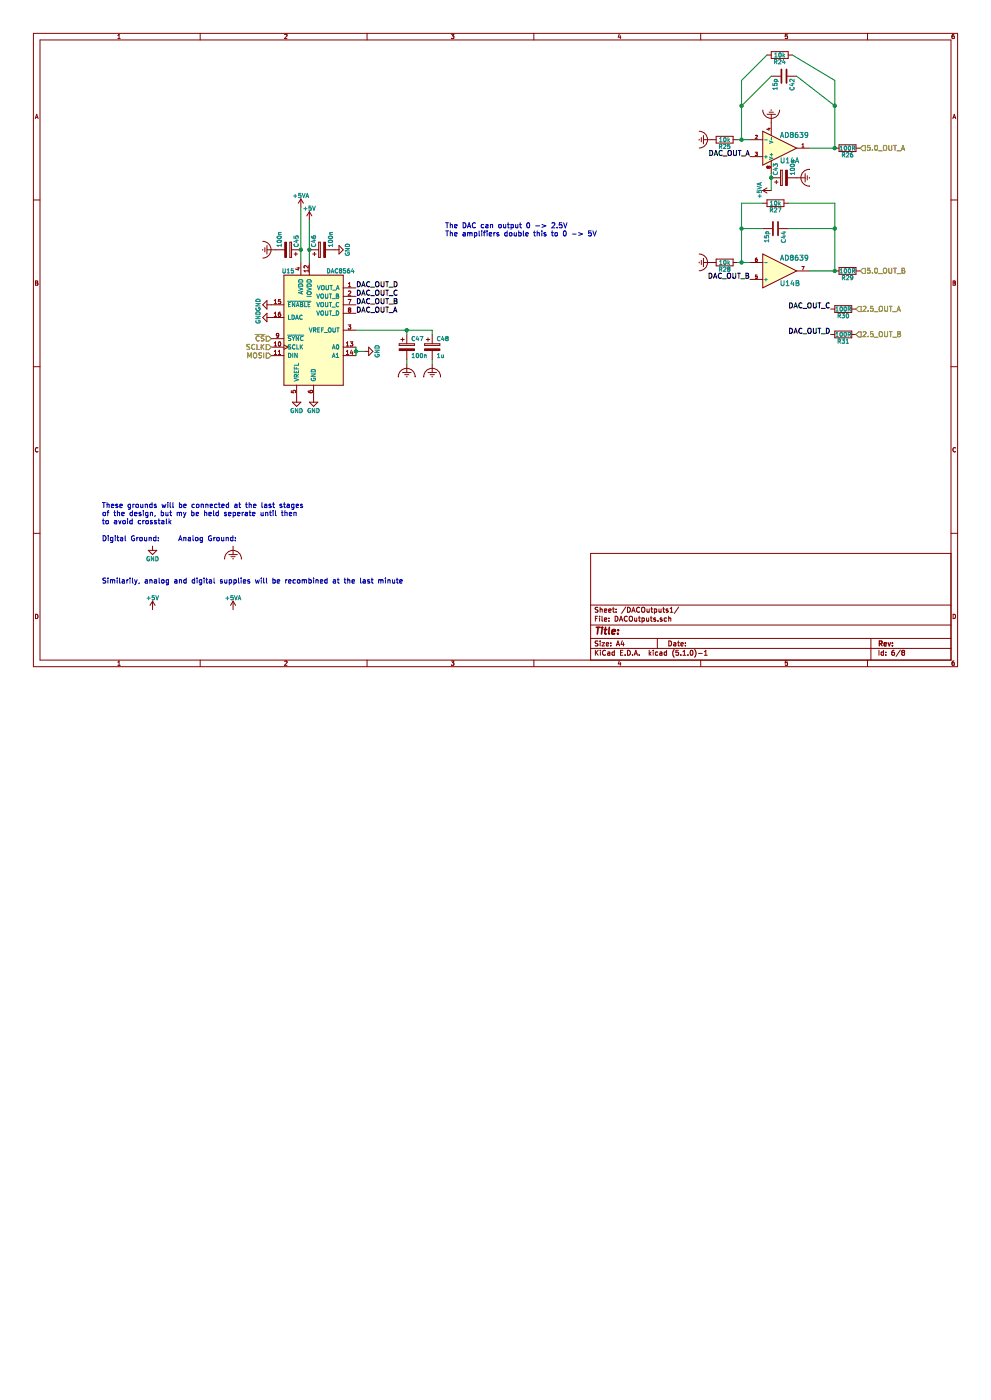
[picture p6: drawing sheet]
EESchema Schematic File Version 4
LIBS:TempCtrl-cache
EELAYER 29 0
EELAYER END
$Descr A4 11693 8268
encoding utf-8
Sheet 6 8
Title ""
Date ""
Rev ""
Comp ""
Comment1 ""
Comment2 ""
Comment3 ""
Comment4 ""
$EndDescr
$Comp
L Custom_Components:DAC8564 U15
U 1 1
P 3700 3900
AR Path="/563BA3F1/563BABFF" Ref="U15"  Part="1" 
AR Path="/57D1B66D/563BABFF" Ref="U17"  Part="1" 
F 0 "U17" H 3400 4600 50  0000 C CNN
F 1 "DAC8564" H 3850 4600 50  0000 L CNN
F 2 "Housings_SSOP:TSSOP-16_4.4x5mm_Pitch0.65mm" H 3700 3900 50  0001 C CNN
F 3 "" H 3700 3900 50  0001 C CNN
F 4 "Texas Instruments" H 0   0   50  0001 C CNN "MFR"
F 5 "DAC8564IDPW" H 0   0   50  0001 C CNN "MPN"
F 6 "Farnell" H 0   0   50  0001 C CNN "SPR"
F 7 "2496193" H 0   0   50  0001 C CNN "SPN"
F 8 "-" H 0   0   50  0001 C CNN "SPURL"
	1    3700 3900
	1    0    0    -1  
$EndComp
$Comp
L Custom_Components:AD8639 U14
U 2 1
P 9200 3200
AR Path="/563BA3F1/563BB10B" Ref="U14"  Part="2" 
AR Path="/57D1B66D/563BB10B" Ref="U16"  Part="2" 
F 0 "U16" H 9200 3350 60  0000 L CNN
F 1 "AD8639" H 9200 3050 60  0000 L CNN
F 2 "Housings_SOIC:SOIC-8_3.9x4.9mm_Pitch1.27mm" H 9200 3200 60  0001 C CNN
F 3 "" H 9200 3200 60  0001 C CNN
F 4 "Analog Devices" H 0   0   50  0001 C CNN "MFR"
F 5 "AD8639ARZ" H 0   0   50  0001 C CNN "MPN"
F 6 "Farnell" H 0   0   50  0001 C CNN "SPR"
F 7 "2067779" H 0   0   50  0001 C CNN "SPN"
F 8 "-" H 0   0   50  0001 C CNN "SPURL"
	2    9200 3200
	1    0    0    1   
$EndComp
$Comp
L Device:R R28
U 1 1
P 8550 3100
AR Path="/563BA3F1/563BB1A3" Ref="R28"  Part="1" 
AR Path="/57D1B66D/563BB1A3" Ref="R36"  Part="1" 
F 0 "R36" V 8630 3100 50  0000 C CNN
F 1 "10k" V 8550 3100 50  0000 C CNN
F 2 "Resistor_SMD:R_0805_2012Metric_Pad1.15x1.40mm_HandSolder" V 8480 3100 30  0001 C CNN
F 3 "" H 8550 3100 30  0000 C CNN
F 4 "-" H 0   0   50  0001 C CNN "MFR"
F 5 "-" H 0   0   50  0001 C CNN "MPN"
F 6 "-" H 0   0   50  0001 C CNN "SPR"
F 7 "-" H 0   0   50  0001 C CNN "SPN"
F 8 "-" H 0   0   50  0001 C CNN "SPURL"
	1    8550 3100
	0    1    1    0   
$EndComp
$Comp
L Device:R R27
U 1 1
P 9150 2400
AR Path="/563BA3F1/563BB2B2" Ref="R27"  Part="1" 
AR Path="/57D1B66D/563BB2B2" Ref="R35"  Part="1" 
F 0 "R35" V 9230 2400 50  0000 C CNN
F 1 "10k" V 9150 2400 50  0000 C CNN
F 2 "Resistor_SMD:R_0805_2012Metric_Pad1.15x1.40mm_HandSolder" V 9080 2400 30  0001 C CNN
F 3 "" H 9150 2400 30  0000 C CNN
F 4 "-" H 0   0   50  0001 C CNN "MFR"
F 5 "-" H 0   0   50  0001 C CNN "MPN"
F 6 "-" H 0   0   50  0001 C CNN "SPR"
F 7 "-" H 0   0   50  0001 C CNN "SPN"
F 8 "-" H 0   0   50  0001 C CNN "SPURL"
	1    9150 2400
	0    1    1    0   
$EndComp
$Comp
L Device:C C44
U 1 1
P 9150 2700
AR Path="/563BA3F1/563BCE68" Ref="C44"  Part="1" 
AR Path="/57D1B66D/563BCE68" Ref="C51"  Part="1" 
F 0 "C51" H 9175 2800 50  0000 L CNN
F 1 "15p" H 9175 2600 50  0000 L CNN
F 2 "Capacitor_SMD:C_0805_2012Metric_Pad1.15x1.40mm_HandSolder" H 9188 2550 30  0001 C CNN
F 3 "" H 9150 2700 60  0000 C CNN
F 4 "-" H 0   0   50  0001 C CNN "MFR"
F 5 "-" H 0   0   50  0001 C CNN "MPN"
F 6 "-" H 0   0   50  0001 C CNN "SPR"
F 7 "-" H 0   0   50  0001 C CNN "SPN"
F 8 "-" H 0   0   50  0001 C CNN "SPURL"
	1    9150 2700
	0    1    1    0   
$EndComp
$Comp
L Custom_Components:AD8639 U14
U 1 1
P 9200 1750
AR Path="/563BA3F1/563BD520" Ref="U14"  Part="1" 
AR Path="/57D1B66D/563BD520" Ref="U16"  Part="1" 
F 0 "U16" H 9200 1900 60  0000 L CNN
F 1 "AD8639" H 9200 1600 60  0000 L CNN
F 2 "Housings_SOIC:SOIC-8_3.9x4.9mm_Pitch1.27mm" H 9200 1750 60  0001 C CNN
F 3 "" H 9200 1750 60  0001 C CNN
F 4 "Analog Devices" H 0   0   50  0001 C CNN "MFR"
F 5 "AD8639ARZ" H 0   0   50  0001 C CNN "MPN"
F 6 "Farnell" H 0   0   50  0001 C CNN "SPR"
F 7 "2067779" H 0   0   50  0001 C CNN "SPN"
F 8 "-" H 0   0   50  0001 C CNN "SPURL"
	1    9200 1750
	1    0    0    1   
$EndComp
$Comp
L Device:R R25
U 1 1
P 8550 1650
AR Path="/563BA3F1/563BD526" Ref="R25"  Part="1" 
AR Path="/57D1B66D/563BD526" Ref="R33"  Part="1" 
F 0 "R33" V 8630 1650 50  0000 C CNN
F 1 "10k" V 8550 1650 50  0000 C CNN
F 2 "Resistor_SMD:R_0805_2012Metric_Pad1.15x1.40mm_HandSolder" V 8480 1650 30  0001 C CNN
F 3 "" H 8550 1650 30  0000 C CNN
F 4 "-" H 0   0   50  0001 C CNN "MFR"
F 5 "-" H 0   0   50  0001 C CNN "MPN"
F 6 "-" H 0   0   50  0001 C CNN "SPR"
F 7 "-" H 0   0   50  0001 C CNN "SPN"
F 8 "-" H 0   0   50  0001 C CNN "SPURL"
	1    8550 1650
	0    1    1    0   
$EndComp
$Comp
L Device:R R24
U 1 1
P 9200 650
AR Path="/563BA3F1/563BD52C" Ref="R24"  Part="1" 
AR Path="/57D1B66D/563BD52C" Ref="R32"  Part="1" 
F 0 "R32" V 9280 650 50  0000 C CNN
F 1 "10k" V 9200 650 50  0000 C CNN
F 2 "Resistor_SMD:R_0805_2012Metric_Pad1.15x1.40mm_HandSolder" V 9130 650 30  0001 C CNN
F 3 "" H 9200 650 30  0000 C CNN
F 4 "-" H 0   0   50  0001 C CNN "MFR"
F 5 "-" H 0   0   50  0001 C CNN "MPN"
F 6 "-" H 0   0   50  0001 C CNN "SPR"
F 7 "-" H 0   0   50  0001 C CNN "SPN"
F 8 "-" H 0   0   50  0001 C CNN "SPURL"
	1    9200 650 
	0    1    1    0   
$EndComp
$Comp
L Device:C C42
U 1 1
P 9250 900
AR Path="/563BA3F1/563BD53A" Ref="C42"  Part="1" 
AR Path="/57D1B66D/563BD53A" Ref="C49"  Part="1" 
F 0 "C49" H 9275 1000 50  0000 L CNN
F 1 "15p" H 9275 800 50  0000 L CNN
F 2 "Capacitor_SMD:C_0805_2012Metric_Pad1.15x1.40mm_HandSolder" H 9288 750 30  0001 C CNN
F 3 "" H 9250 900 60  0000 C CNN
F 4 "-" H 0   0   50  0001 C CNN "MFR"
F 5 "-" H 0   0   50  0001 C CNN "MPN"
F 6 "-" H 0   0   50  0001 C CNN "SPR"
F 7 "-" H 0   0   50  0001 C CNN "SPN"
F 8 "-" H 0   0   50  0001 C CNN "SPURL"
	1    9250 900 
	0    1    1    0   
$EndComp
$Comp
L Device:CP C43
U 1 1
P 9250 2100
AR Path="/563BA3F1/563BE859" Ref="C43"  Part="1" 
AR Path="/57D1B66D/563BE859" Ref="C50"  Part="1" 
F 0 "C50" H 9275 2200 50  0000 L CNN
F 1 "100n" H 9275 2000 50  0000 L CNN
F 2 "Capacitor_SMD:C_0805_2012Metric_Pad1.15x1.40mm_HandSolder" H 9288 1950 30  0001 C CNN
F 3 "" H 9250 2100 60  0000 C CNN
F 4 "-" H 0   0   50  0001 C CNN "MFR"
F 5 "-" H 0   0   50  0001 C CNN "MPN"
F 6 "-" H 0   0   50  0001 C CNN "SPR"
F 7 "-" H 0   0   50  0001 C CNN "SPN"
F 8 "-" H 0   0   50  0001 C CNN "SPURL"
	1    9250 2100
	0    -1   -1   0   
$EndComp
$Comp
L Device:R R26
U 1 1
P 10000 1750
AR Path="/563BA3F1/563C2225" Ref="R26"  Part="1" 
AR Path="/57D1B66D/563C2225" Ref="R34"  Part="1" 
F 0 "R34" V 10080 1750 50  0000 C CNN
F 1 "100R" V 10000 1750 50  0000 C CNN
F 2 "Resistor_SMD:R_0805_2012Metric_Pad1.15x1.40mm_HandSolder" V 9930 1750 30  0001 C CNN
F 3 "" H 10000 1750 30  0000 C CNN
F 4 "-" H 0   0   50  0001 C CNN "MFR"
F 5 "-" H 0   0   50  0001 C CNN "MPN"
F 6 "-" H 0   0   50  0001 C CNN "SPR"
F 7 "-" H 0   0   50  0001 C CNN "SPN"
F 8 "-" H 0   0   50  0001 C CNN "SPURL"
	1    10000 1750
	0    1    1    0   
$EndComp
$Comp
L Device:R R29
U 1 1
P 10000 3200
AR Path="/563BA3F1/563C24FB" Ref="R29"  Part="1" 
AR Path="/57D1B66D/563C24FB" Ref="R37"  Part="1" 
F 0 "R37" V 10080 3200 50  0000 C CNN
F 1 "100R" V 10000 3200 50  0000 C CNN
F 2 "Resistor_SMD:R_0805_2012Metric_Pad1.15x1.40mm_HandSolder" V 9930 3200 30  0001 C CNN
F 3 "" H 10000 3200 30  0000 C CNN
F 4 "-" H 0   0   50  0001 C CNN "MFR"
F 5 "-" H 0   0   50  0001 C CNN "MPN"
F 6 "-" H 0   0   50  0001 C CNN "SPR"
F 7 "-" H 0   0   50  0001 C CNN "SPN"
F 8 "-" H 0   0   50  0001 C CNN "SPURL"
	1    10000 3200
	0    1    1    0   
$EndComp
$Comp
L power:Earth_Clean #PWR062
U 1 1
P 2750 6450
AR Path="/563BA3F1/5642D7C2" Ref="#PWR062"  Part="1" 
AR Path="/57D1B66D/5642D7C2" Ref="#PWR082"  Part="1" 
F 0 "#PWR082" H 3000 6450 50  0001 C CNN
F 1 "Earth_Clean" H 3050 6300 50  0001 C CNN
F 2 "" H 2750 6400 60  0000 C CNN
F 3 "" H 2750 6400 60  0000 C CNN
	1    2750 6450
	1    0    0    -1  
$EndComp
$Comp
L power:GND #PWR063
U 1 1
P 1800 6450
AR Path="/563BA3F1/5642D818" Ref="#PWR063"  Part="1" 
AR Path="/57D1B66D/5642D818" Ref="#PWR083"  Part="1" 
F 0 "#PWR083" H 1800 6200 50  0001 C CNN
F 1 "GND" H 1800 6300 50  0000 C CNN
F 2 "" H 1800 6450 60  0000 C CNN
F 3 "" H 1800 6450 60  0000 C CNN
	1    1800 6450
	1    0    0    -1  
$EndComp
$Comp
L power:GND #PWR064
U 1 1
P 3200 3600
AR Path="/563BA3F1/5642E44A" Ref="#PWR064"  Part="1" 
AR Path="/57D1B66D/5642E44A" Ref="#PWR084"  Part="1" 
F 0 "#PWR084" H 3200 3350 50  0001 C CNN
F 1 "GND" H 3200 3450 50  0000 C CNN
F 2 "" H 3200 3600 60  0000 C CNN
F 3 "" H 3200 3600 60  0000 C CNN
	1    3200 3600
	0    1    1    0   
$EndComp
$Comp
L power:GND #PWR065
U 1 1
P 3200 3750
AR Path="/563BA3F1/5642E62D" Ref="#PWR065"  Part="1" 
AR Path="/57D1B66D/5642E62D" Ref="#PWR085"  Part="1" 
F 0 "#PWR085" H 3200 3500 50  0001 C CNN
F 1 "GND" H 3200 3600 50  0000 C CNN
F 2 "" H 3200 3750 60  0000 C CNN
F 3 "" H 3200 3750 60  0000 C CNN
	1    3200 3750
	0    1    1    0   
$EndComp
$Comp
L power:GND #PWR066
U 1 1
P 3700 4700
AR Path="/563BA3F1/5642E71F" Ref="#PWR066"  Part="1" 
AR Path="/57D1B66D/5642E71F" Ref="#PWR086"  Part="1" 
F 0 "#PWR086" H 3700 4450 50  0001 C CNN
F 1 "GND" H 3700 4550 50  0000 C CNN
F 2 "" H 3700 4700 60  0000 C CNN
F 3 "" H 3700 4700 60  0000 C CNN
	1    3700 4700
	1    0    0    -1  
$EndComp
$Comp
L power:GND #PWR067
U 1 1
P 4300 4150
AR Path="/563BA3F1/5642F65F" Ref="#PWR067"  Part="1" 
AR Path="/57D1B66D/5642F65F" Ref="#PWR087"  Part="1" 
F 0 "#PWR087" H 4300 3900 50  0001 C CNN
F 1 "GND" H 4300 4000 50  0000 C CNN
F 2 "" H 4300 4150 60  0000 C CNN
F 3 "" H 4300 4150 60  0000 C CNN
	1    4300 4150
	0    -1   -1   0   
$EndComp
$Comp
L power:Earth_Clean #PWR068
U 1 1
P 9400 2100
AR Path="/563BA3F1/56430FB3" Ref="#PWR068"  Part="1" 
AR Path="/57D1B66D/56430FB3" Ref="#PWR088"  Part="1" 
F 0 "#PWR088" H 9650 2100 50  0001 C CNN
F 1 "Earth_Clean" H 9700 1950 50  0001 C CNN
F 2 "" H 9400 2050 60  0000 C CNN
F 3 "" H 9400 2050 60  0000 C CNN
	1    9400 2100
	0    -1   -1   0   
$EndComp
$Comp
L power:+5V #PWR069
U 1 1
P 1800 7200
AR Path="/563BA3F1/5646A07F" Ref="#PWR069"  Part="1" 
AR Path="/57D1B66D/5646A07F" Ref="#PWR089"  Part="1" 
F 0 "#PWR089" H 1800 7050 50  0001 C CNN
F 1 "+5V" H 1800 7340 50  0000 C CNN
F 2 "" H 1800 7200 60  0000 C CNN
F 3 "" H 1800 7200 60  0000 C CNN
	1    1800 7200
	1    0    0    -1  
$EndComp
$Comp
L power:+5VA #PWR070
U 1 1
P 2750 7200
AR Path="/563BA3F1/5646A0D5" Ref="#PWR070"  Part="1" 
AR Path="/57D1B66D/5646A0D5" Ref="#PWR090"  Part="1" 
F 0 "#PWR090" H 2750 7050 50  0001 C CNN
F 1 "+5VA" H 2750 7340 50  0000 C CNN
F 2 "" H 2750 7200 60  0000 C CNN
F 3 "" H 2750 7200 60  0000 C CNN
	1    2750 7200
	1    0    0    -1  
$EndComp
$Comp
L power:+5VA #PWR071
U 1 1
P 3550 2450
AR Path="/563BA3F1/5646A1F1" Ref="#PWR071"  Part="1" 
AR Path="/57D1B66D/5646A1F1" Ref="#PWR091"  Part="1" 
F 0 "#PWR091" H 3550 2300 50  0001 C CNN
F 1 "+5VA" H 3550 2590 50  0000 C CNN
F 2 "" H 3550 2450 60  0000 C CNN
F 3 "" H 3550 2450 60  0000 C CNN
	1    3550 2450
	1    0    0    -1  
$EndComp
$Comp
L power:+5V #PWR072
U 1 1
P 3650 2600
AR Path="/563BA3F1/5646ADE6" Ref="#PWR072"  Part="1" 
AR Path="/57D1B66D/5646ADE6" Ref="#PWR092"  Part="1" 
F 0 "#PWR092" H 3650 2450 50  0001 C CNN
F 1 "+5V" H 3650 2740 50  0000 C CNN
F 2 "" H 3650 2600 60  0000 C CNN
F 3 "" H 3650 2600 60  0000 C CNN
	1    3650 2600
	1    0    0    -1  
$EndComp
$Comp
L Device:CP C46
U 1 1
P 3800 2950
AR Path="/563BA3F1/5646B7CF" Ref="C46"  Part="1" 
AR Path="/57D1B66D/5646B7CF" Ref="C53"  Part="1" 
F 0 "C53" H 3825 3050 50  0000 L CNN
F 1 "100n" H 3825 2850 50  0000 L CNN
F 2 "Capacitor_SMD:C_0805_2012Metric_Pad1.15x1.40mm_HandSolder" H 3838 2800 30  0001 C CNN
F 3 "" H 3800 2950 60  0000 C CNN
F 4 "-" H 0   0   50  0001 C CNN "MFR"
F 5 "-" H 0   0   50  0001 C CNN "MPN"
F 6 "-" H 0   0   50  0001 C CNN "SPR"
F 7 "-" H 0   0   50  0001 C CNN "SPN"
F 8 "-" H 0   0   50  0001 C CNN "SPURL"
	1    3800 2950
	0    -1   -1   0   
$EndComp
$Comp
L Device:CP C45
U 1 1
P 3400 2950
AR Path="/563BA3F1/5646B87C" Ref="C45"  Part="1" 
AR Path="/57D1B66D/5646B87C" Ref="C52"  Part="1" 
F 0 "C52" H 3425 3050 50  0000 L CNN
F 1 "100n" H 3425 2850 50  0000 L CNN
F 2 "Capacitor_SMD:C_0805_2012Metric_Pad1.15x1.40mm_HandSolder" H 3438 2800 30  0001 C CNN
F 3 "" H 3400 2950 60  0000 C CNN
F 4 "-" H 0   0   50  0001 C CNN "MFR"
F 5 "-" H 0   0   50  0001 C CNN "MPN"
F 6 "-" H 0   0   50  0001 C CNN "SPR"
F 7 "-" H 0   0   50  0001 C CNN "SPN"
F 8 "-" H 0   0   50  0001 C CNN "SPURL"
	1    3400 2950
	0    1    -1   0   
$EndComp
$Comp
L power:GND #PWR073
U 1 1
P 3950 2950
AR Path="/563BA3F1/5646BDB2" Ref="#PWR073"  Part="1" 
AR Path="/57D1B66D/5646BDB2" Ref="#PWR093"  Part="1" 
F 0 "#PWR093" H 3950 2700 50  0001 C CNN
F 1 "GND" H 3950 2800 50  0000 C CNN
F 2 "" H 3950 2950 60  0000 C CNN
F 3 "" H 3950 2950 60  0000 C CNN
	1    3950 2950
	0    -1   -1   0   
$EndComp
$Comp
L power:Earth_Clean #PWR074
U 1 1
P 3250 2950
AR Path="/563BA3F1/5646BE16" Ref="#PWR074"  Part="1" 
AR Path="/57D1B66D/5646BE16" Ref="#PWR094"  Part="1" 
F 0 "#PWR094" H 3500 2950 50  0001 C CNN
F 1 "Earth_Clean" H 3550 2800 50  0001 C CNN
F 2 "" H 3250 2900 60  0000 C CNN
F 3 "" H 3250 2900 60  0000 C CNN
	1    3250 2950
	0    1    1    0   
$EndComp
$Comp
L power:+5VA #PWR075
U 1 1
P 9100 2250
AR Path="/563BA3F1/5646D534" Ref="#PWR075"  Part="1" 
AR Path="/57D1B66D/5646D534" Ref="#PWR095"  Part="1" 
F 0 "#PWR095" H 9100 2100 50  0001 C CNN
F 1 "+5VA" H 9100 2390 50  0000 C CNN
F 2 "" H 9100 2250 60  0000 C CNN
F 3 "" H 9100 2250 60  0000 C CNN
	1    9100 2250
	0    -1   1    0   
$EndComp
$Comp
L power:Earth_Clean #PWR076
U 1 1
P 8400 1650
AR Path="/563BA3F1/565564B9" Ref="#PWR076"  Part="1" 
AR Path="/57D1B66D/565564B9" Ref="#PWR096"  Part="1" 
F 0 "#PWR096" H 8650 1650 50  0001 C CNN
F 1 "Earth_Clean" H 8700 1500 50  0001 C CNN
F 2 "" H 8400 1600 60  0000 C CNN
F 3 "" H 8400 1600 60  0000 C CNN
	1    8400 1650
	0    1    1    0   
$EndComp
$Comp
L power:Earth_Clean #PWR077
U 1 1
P 8400 3100
AR Path="/563BA3F1/56557404" Ref="#PWR077"  Part="1" 
AR Path="/57D1B66D/56557404" Ref="#PWR097"  Part="1" 
F 0 "#PWR097" H 8650 3100 50  0001 C CNN
F 1 "Earth_Clean" H 8700 2950 50  0001 C CNN
F 2 "" H 8400 3050 60  0000 C CNN
F 3 "" H 8400 3050 60  0000 C CNN
	1    8400 3100
	0    1    1    0   
$EndComp
$Comp
L Device:CP C47
U 1 1
P 4800 4100
AR Path="/563BA3F1/565635B4" Ref="C47"  Part="1" 
AR Path="/57D1B66D/565635B4" Ref="C54"  Part="1" 
F 0 "C54" H 4850 4200 50  0000 L CNN
F 1 "100n" H 4850 4000 50  0000 L CNN
F 2 "Capacitor_SMD:C_0805_2012Metric_Pad1.15x1.40mm_HandSolder" H 4800 4100 60  0001 C CNN
F 3 "" H 4800 4100 60  0000 C CNN
F 4 "-" H 0   0   50  0001 C CNN "MFR"
F 5 "-" H 0   0   50  0001 C CNN "MPN"
F 6 "-" H 0   0   50  0001 C CNN "SPR"
F 7 "-" H 0   0   50  0001 C CNN "SPN"
F 8 "-" H 0   0   50  0001 C CNN "SPURL"
	1    4800 4100
	1    0    0    -1  
$EndComp
$Comp
L Device:CP C48
U 1 1
P 5100 4100
AR Path="/563BA3F1/56563625" Ref="C48"  Part="1" 
AR Path="/57D1B66D/56563625" Ref="C55"  Part="1" 
F 0 "C55" H 5150 4200 50  0000 L CNN
F 1 "1u" H 5150 4000 50  0000 L CNN
F 2 "Capacitor_SMD:C_0805_2012Metric_Pad1.15x1.40mm_HandSolder" H 5100 4100 60  0001 C CNN
F 3 "" H 5100 4100 60  0000 C CNN
F 4 "-" H 0   0   50  0001 C CNN "MFR"
F 5 "-" H 0   0   50  0001 C CNN "MPN"
F 6 "-" H 0   0   50  0001 C CNN "SPR"
F 7 "-" H 0   0   50  0001 C CNN "SPN"
F 8 "-" H 0   0   50  0001 C CNN "SPURL"
	1    5100 4100
	1    0    0    -1  
$EndComp
$Comp
L power:GND #PWR078
U 1 1
P 3500 4700
AR Path="/563BA3F1/57227B4C" Ref="#PWR078"  Part="1" 
AR Path="/57D1B66D/57227B4C" Ref="#PWR098"  Part="1" 
F 0 "#PWR098" H 3500 4450 50  0001 C CNN
F 1 "GND" H 3500 4550 50  0000 C CNN
F 2 "" H 3500 4700 60  0000 C CNN
F 3 "" H 3500 4700 60  0000 C CNN
	1    3500 4700
	1    0    0    -1  
$EndComp
$Comp
L power:Earth_Clean #PWR080
U 1 1
P 4800 4300
AR Path="/563BA3F1/572AA268" Ref="#PWR080"  Part="1" 
AR Path="/57D1B66D/572AA268" Ref="#PWR0100"  Part="1" 
F 0 "#PWR0100" H 5050 4300 50  0001 C CNN
F 1 "Earth_Clean" H 5100 4150 50  0001 C CNN
F 2 "" H 4800 4250 60  0000 C CNN
F 3 "" H 4800 4250 60  0000 C CNN
	1    4800 4300
	1    0    0    -1  
$EndComp
$Comp
L power:Earth_Clean #PWR081
U 1 1
P 5100 4300
AR Path="/563BA3F1/572AA48E" Ref="#PWR081"  Part="1" 
AR Path="/57D1B66D/572AA48E" Ref="#PWR0101"  Part="1" 
F 0 "#PWR0101" H 5350 4300 50  0001 C CNN
F 1 "Earth_Clean" H 5400 4150 50  0001 C CNN
F 2 "" H 5100 4250 60  0000 C CNN
F 3 "" H 5100 4250 60  0000 C CNN
	1    5100 4300
	1    0    0    -1  
$EndComp
$Comp
L Device:R R30
U 1 1
P 9950 3650
AR Path="/563BA3F1/579C7C24" Ref="R30"  Part="1" 
AR Path="/57D1B66D/579C7C24" Ref="R38"  Part="1" 
F 0 "R38" V 10030 3650 50  0000 C CNN
F 1 "100R" V 9950 3650 50  0000 C CNN
F 2 "Resistor_SMD:R_0805_2012Metric_Pad1.15x1.40mm_HandSolder" V 9880 3650 30  0001 C CNN
F 3 "" H 9950 3650 30  0000 C CNN
F 4 "-" H 0   0   50  0001 C CNN "MFR"
F 5 "-" H 0   0   50  0001 C CNN "MPN"
F 6 "-" H 0   0   50  0001 C CNN "SPR"
F 7 "-" H 0   0   50  0001 C CNN "SPN"
F 8 "-" H 0   0   50  0001 C CNN "SPURL"
	1    9950 3650
	0    1    1    0   
$EndComp
$Comp
L Device:R R31
U 1 1
P 9950 3950
AR Path="/563BA3F1/579C7D81" Ref="R31"  Part="1" 
AR Path="/57D1B66D/579C7D81" Ref="R39"  Part="1" 
F 0 "R39" V 10030 3950 50  0000 C CNN
F 1 "100R" V 9950 3950 50  0000 C CNN
F 2 "Resistor_SMD:R_0805_2012Metric_Pad1.15x1.40mm_HandSolder" V 9880 3950 30  0001 C CNN
F 3 "" H 9950 3950 30  0000 C CNN
F 4 "-" H 0   0   50  0001 C CNN "MFR"
F 5 "-" H 0   0   50  0001 C CNN "MPN"
F 6 "-" H 0   0   50  0001 C CNN "SPR"
F 7 "-" H 0   0   50  0001 C CNN "SPN"
F 8 "-" H 0   0   50  0001 C CNN "SPURL"
	1    9950 3950
	0    1    1    0   
$EndComp
$Comp
L power:Earth_Clean #PWR079
U 1 1
P 9100 1450
AR Path="/563BA3F1/5724EA8B" Ref="#PWR079"  Part="1" 
AR Path="/57D1B66D/5724EA8B" Ref="#PWR099"  Part="1" 
F 0 "#PWR099" H 9350 1450 50  0001 C CNN
F 1 "Earth_Clean" H 9400 1300 50  0001 C CNN
F 2 "" H 9100 1400 60  0000 C CNN
F 3 "" H 9100 1400 60  0000 C CNN
	1    9100 1450
	-1   0    0    1   
$EndComp
Text Label 4200 3600 0    60   ~ 0
DAC_OUT_B
Text Label 4200 3700 0    60   ~ 0
DAC_OUT_A
Text Label 4200 3500 0    60   ~ 0
DAC_OUT_C
Text Label 4200 3400 0    60   ~ 0
DAC_OUT_D
Text Label 8850 3300 2    60   ~ 0
DAC_OUT_B
Text Label 8850 1850 2    60   ~ 0
DAC_OUT_A
Text HLabel 3200 4000 0    60   Input ~ 0
~CS
Text HLabel 3200 4100 0    60   Input ~ 0
SCLK
Text HLabel 3200 4200 0    60   Input ~ 0
MOSI
Text HLabel 10150 1750 2    60   Input ~ 0
5.0_OUT_A
Text HLabel 10150 3200 2    60   Input ~ 0
5.0_OUT_B
Text HLabel 10100 3950 2    60   Input ~ 0
2.5_OUT_B
Text HLabel 10100 3650 2    60   Input ~ 0
2.5_OUT_A
Text Notes 1200 6400 0    60   ~ 0
Digital Ground:
Text Notes 2100 6400 0    60   ~ 0
Analog Ground:
Text Notes 1200 6200 0    60   ~ 0
These grounds will be connected at the last stages\nof the design, but my be held seperate until then\nto avoid crosstalk
Text Notes 1200 6900 0    60   ~ 0
Similarily, analog and digital supplies will be recombined at the last minute
Text Notes 5250 2800 0    60   ~ 0
The DAC can output 0 -> 2.5V\nThe amplifiers double this to 0 -> 5V
Text Label 9800 3650 2    60   ~ 0
DAC_OUT_C
Text Label 9800 3950 2    60   ~ 0
DAC_OUT_D
Wire Wire Line
	4200 4100 4200 4150
Wire Wire Line
	4300 4150 4200 4150
Wire Wire Line
	8700 3100 8750 3100
Wire Wire Line
	8750 2400 9000 2400
Wire Wire Line
	8750 2400 8750 2700
Wire Wire Line
	9300 2400 9850 2400
Wire Wire Line
	9850 2400 9850 2700
Wire Wire Line
	9850 3200 9550 3200
Wire Wire Line
	9000 2700 8750 2700
Wire Wire Line
	9300 2700 9850 2700
Wire Wire Line
	8700 1650 8750 1650
Wire Wire Line
	8750 950  9050 650 
Wire Wire Line
	8750 950  8750 1250
Wire Wire Line
	9350 650  9850 950 
Wire Wire Line
	9850 950  9850 1250
Wire Wire Line
	9850 1750 9550 1750
Wire Wire Line
	9100 900  8750 1250
Wire Wire Line
	9400 900  9850 1250
Wire Wire Line
	9100 2050 9100 2100
Wire Wire Line
	3550 2450 3550 2950
Wire Wire Line
	3650 2600 3650 2950
Wire Wire Line
	4200 3900 4800 3900
Wire Wire Line
	4800 3900 4800 3950
Wire Wire Line
	5100 3900 5100 3950
Wire Wire Line
	5100 4250 5100 4300
Wire Wire Line
	4800 4300 4800 4250
Wire Wire Line
	4200 4150 4200 4200
Wire Wire Line
	8750 3100 8850 3100
Wire Wire Line
	8750 2700 8750 3100
Wire Wire Line
	9850 2700 9850 3200
Wire Wire Line
	8750 1650 8850 1650
Wire Wire Line
	8750 1250 8750 1650
Wire Wire Line
	9850 1250 9850 1750
Wire Wire Line
	9100 2100 9100 2250
Wire Wire Line
	3550 2950 3550 3100
Wire Wire Line
	3650 2950 3650 3100
Wire Wire Line
	4800 3900 5100 3900
Connection ~ 4200 4150
Connection ~ 8750 3100
Connection ~ 8750 2700
Connection ~ 9850 2700
Connection ~ 8750 1650
Connection ~ 8750 1250
Connection ~ 9850 1250
Connection ~ 9100 2100
Connection ~ 9850 1750
Connection ~ 9850 3200
Connection ~ 3550 2950
Connection ~ 3650 2950
Connection ~ 4800 3900
$EndSCHEMATC
